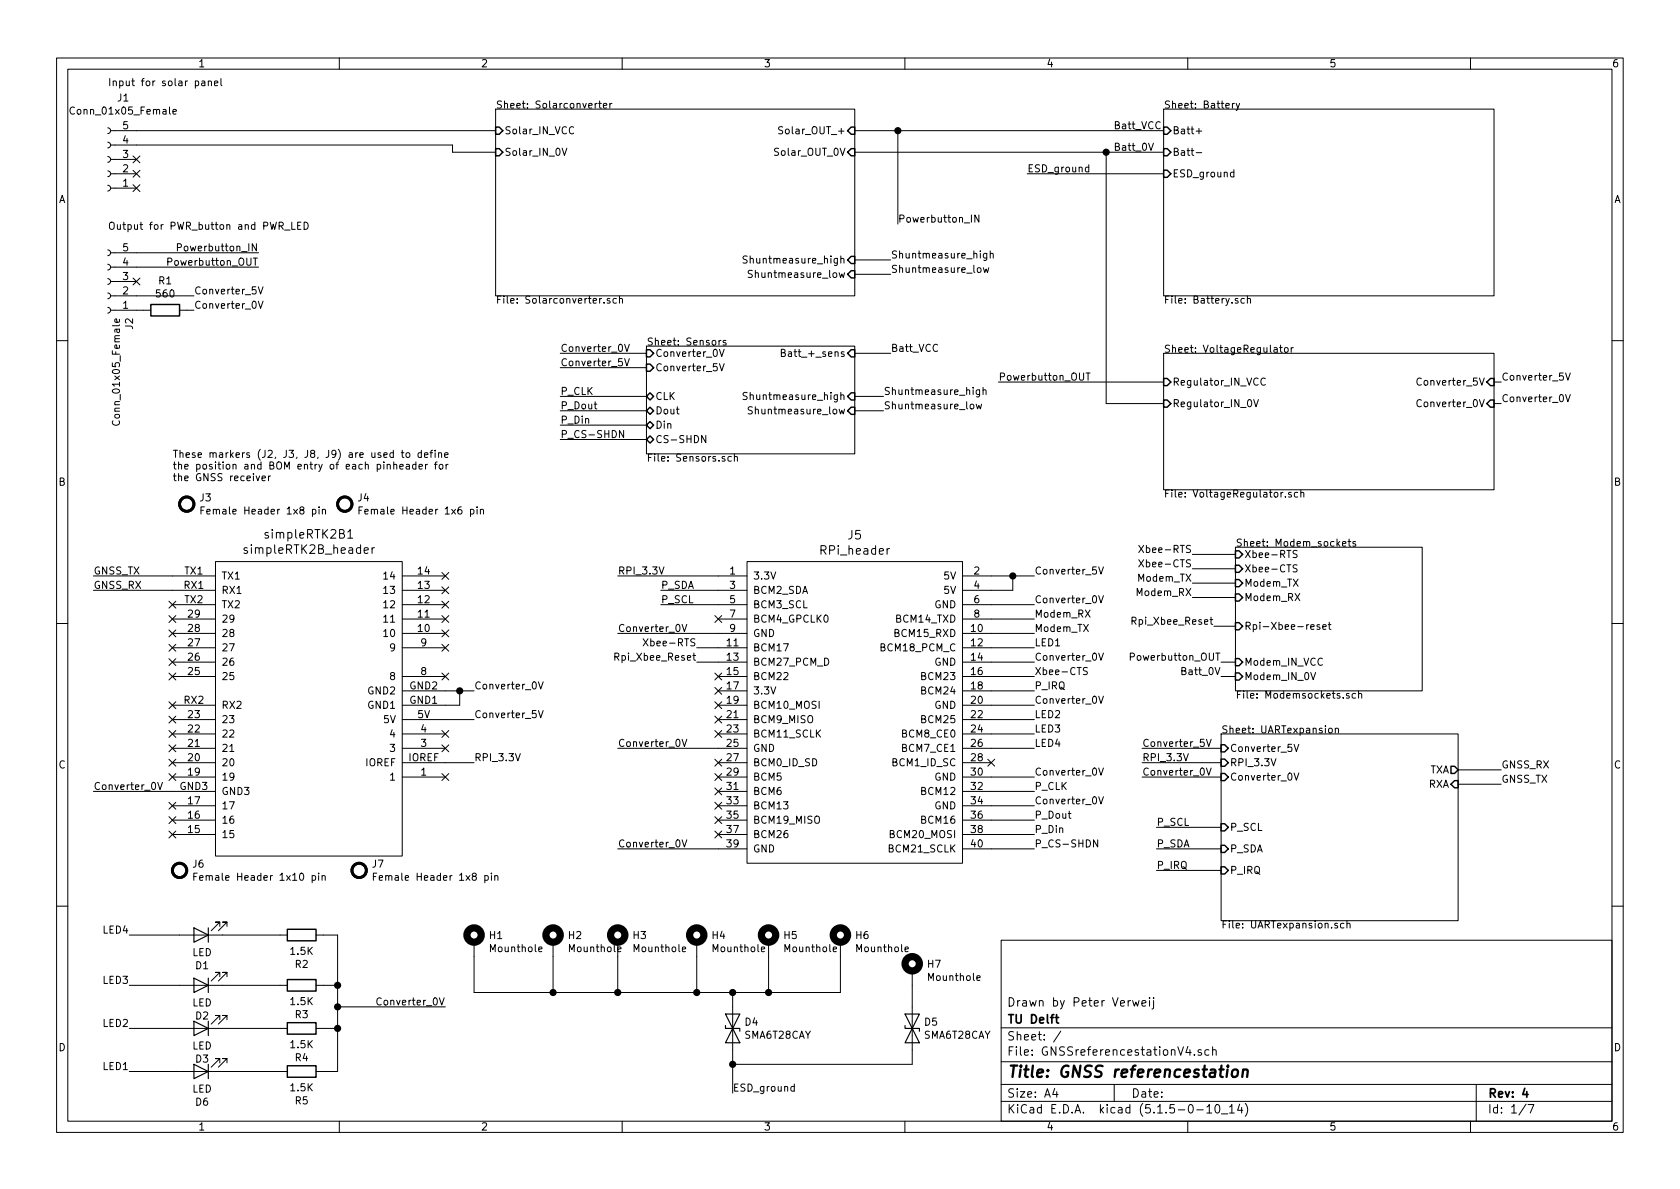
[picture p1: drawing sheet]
EESchema Schematic File Version 4
EELAYER 30 0
EELAYER END
$Descr A4 11693 8268
encoding utf-8
Sheet 1 7
Title "GNSS referencestation"
Date ""
Rev "4"
Comp "TU Delft"
Comment1 "Drawn by Peter Verweij"
Comment2 ""
Comment3 ""
Comment4 ""
$EndDescr
$Sheet
S 3450 750  2500 1300
U 5FE068BD
F0 "Solarconverter" 50
F1 "Solarconverter.sch" 50
F2 "Solar_OUT_+" I R 5950 900 50 
F3 "Solar_OUT_0V" I R 5950 1050 50 
F4 "Solar_IN_VCC" I L 3450 900 50 
F5 "Solar_IN_0V" I L 3450 1050 50 
F6 "Shuntmeasure_high" I R 5950 1800 50 
F7 "Shuntmeasure_low" I R 5950 1900 50 
$EndSheet
$Sheet
S 8100 750  2300 1300
U 5FE15474
F0 "Battery" 50
F1 "Battery.sch" 50
F2 "Batt+" I L 8100 900 50 
F3 "Batt-" I L 8100 1050 50 
F4 "ESD_ground" I L 8100 1200 50 
$EndSheet
$Sheet
S 8100 2450 2300 950 
U 5FE806A1
F0 "VoltageRegulator" 50
F1 "VoltageRegulator.sch" 50
F2 "Regulator_IN_VCC" I L 8100 2650 50 
F3 "Converter_5V" I R 10400 2650 50 
F4 "Converter_0V" I R 10400 2800 50 
F5 "Regulator_IN_0V" I L 8100 2800 50 
$EndSheet
Wire Wire Line
	3150 1000 950  1000
Text Label 10450 2650 0    50   ~ 0
Converter_5V
Wire Wire Line
	10450 2800 10400 2800
Wire Wire Line
	5950 900  6250 900 
Text Label 6250 1550 0    50   ~ 0
Powerbutton_IN
Wire Wire Line
	6250 1550 6250 900 
Connection ~ 6250 900 
Wire Wire Line
	8100 2800 7700 2800
Text Label 1800 1750 2    50   ~ 0
Powerbutton_IN
Text Label 1800 1850 2    50   ~ 0
Powerbutton_OUT
Text Label 6950 2650 0    50   ~ 0
Powerbutton_OUT
Text Label 7750 1050 0    50   ~ 0
Batt_0V
$Comp
L Device:D_TVS D?
U 1 1
P 5100 7150
AR Path="/5FC8C955/5FD30C30" Ref="D?"  Part="1" 
AR Path="/5FD30C30" Ref="D4"  Part="1" 
F 0 "D4" V 5054 7229 50  0000 L CNN
F 1 "SMA6T28CAY" V 5145 7229 50  0000 L CNN
F 2 "Footprints GNSS project:DIOM5126X265N" H 5100 7150 50  0001 C CNN
F 3 "~" H 5100 7150 50  0001 C CNN
F 4 "STMicroelectronics" H 5100 7150 50  0001 C CNN "Manufacturer_Name"
F 5 "SMA6T30CAY" H 5100 7150 50  0001 C CNN "Manufacturer_Part_Number"
F 6 "ESD protection schottkey diode" H 5100 7150 50  0001 C CNN "Description/Value"
F 7 "SMD" H 5100 7150 50  0001 C CNN "Type"
F 8 "DO-214AC-2" H 5100 7150 50  0001 C CNN "Footprint type"
	1    5100 7150
	0    1    1    0   
$EndComp
Wire Wire Line
	5100 7600 5100 7400
Connection ~ 5100 7400
Wire Wire Line
	10400 2650 10450 2650
$Comp
L Mechanical:MountingHole_Pad H7
U 1 1
P 6350 6750
F 0 "H7" H 6450 6799 50  0000 L CNN
F 1 "Mounthole" H 6450 6708 50  0000 L CNN
F 2 "MountingHole:MountingHole_4.3mm_M4_Pad_Via" H 6350 6750 50  0001 C CNN
F 3 "~" H 6350 6750 50  0001 C CNN
	1    6350 6750
	1    0    0    -1  
$EndComp
$Comp
L Device:D_TVS D?
U 1 1
P 6350 7150
AR Path="/5FC8C955/5FE9177F" Ref="D?"  Part="1" 
AR Path="/5FE9177F" Ref="D5"  Part="1" 
F 0 "D5" V 6304 7229 50  0000 L CNN
F 1 "SMA6T28CAY" V 6395 7229 50  0000 L CNN
F 2 "Footprints GNSS project:DIOM5126X265N" H 6350 7150 50  0001 C CNN
F 3 "~" H 6350 7150 50  0001 C CNN
F 4 "STMicroelectronics" H 6350 7150 50  0001 C CNN "Manufacturer_Name"
F 5 "SMA6T30CAY" H 6350 7150 50  0001 C CNN "Manufacturer_Part_Number"
F 6 "ESD protection schottkey diode" H 6350 7150 50  0001 C CNN "Description/Value"
F 7 "SMD" H 6350 7150 50  0001 C CNN "Type"
F 8 "DO-214AC-2" H 6350 7150 50  0001 C CNN "Footprint type"
	1    6350 7150
	0    1    1    0   
$EndComp
Wire Wire Line
	6350 6850 6350 7000
Wire Wire Line
	6350 7400 6350 7300
Wire Wire Line
	6950 2650 8100 2650
Wire Wire Line
	6250 900  8100 900 
Connection ~ 4850 6900
Wire Wire Line
	4850 6900 4300 6900
Wire Wire Line
	5850 6900 5350 6900
Connection ~ 5350 6900
Wire Wire Line
	5100 7400 5100 7300
Wire Wire Line
	5100 7400 6350 7400
Wire Wire Line
	4850 6900 5100 6900
Wire Wire Line
	5100 7000 5100 6900
Connection ~ 5100 6900
Wire Wire Line
	5100 6900 5350 6900
Text Label 7150 1200 0    50   ~ 0
ESD_ground
Wire Wire Line
	7150 1200 8100 1200
Text Label 5100 7600 0    50   ~ 0
ESD_ground
$Comp
L Connector:Conn_01x05_Female J1
U 1 1
P 750 1100
F 0 "J1" H 642 675 50  0000 C CNN
F 1 "Conn_01x05_Female" H 642 766 50  0000 C CNN
F 2 "Footprints GNSS project:TE_1-1437667-1" H 750 1100 50  0001 C CNN
F 3 "~" H 750 1100 50  0001 C CNN
F 4 "Barrier terminal block 5 pin	" H 750 1100 50  0001 C CNN "Description/Value"
F 5 "TE Connectivity / AMP" H 750 1100 50  0001 C CNN "Manufacturer_Name"
F 6 "4DB-P107-05" H 750 1100 50  0001 C CNN "Manufacturer_Part_Number"
F 7 "Thru-Hole" H 750 1100 50  0001 C CNN "Type"
	1    750  1100
	-1   0    0    1   
$EndComp
NoConn ~ 950  1100
Wire Wire Line
	6900 4100 7050 4100
Wire Wire Line
	7050 4100 7050 4000
Text Label 4600 4100 0    50   ~ 0
P_SDA
Wire Wire Line
	4600 4100 5000 4100
Text Label 4600 4200 0    50   ~ 0
P_SCL
Wire Wire Line
	4600 4200 5000 4200
Text Label 7200 4800 0    50   ~ 0
P_IRQ
Wire Wire Line
	7200 4800 6900 4800
Text Label 10450 5450 0    50   ~ 0
GNSS_TX
Text Label 10450 5350 0    50   ~ 0
GNSS_RX
Wire Wire Line
	10450 5350 10150 5350
Wire Wire Line
	10150 5450 10450 5450
Text Label 8050 5750 0    50   ~ 0
P_SCL
Text Label 8050 5900 0    50   ~ 0
P_SDA
Text Label 8050 6050 0    50   ~ 0
P_IRQ
Wire Wire Line
	8050 6050 8500 6050
Wire Wire Line
	8050 5900 8500 5900
Wire Wire Line
	8050 5750 8500 5750
$Comp
L Symbols_GNSS_project:simpleRTK2B_header simpleRTK2B1
U 1 1
P 2150 4800
F 0 "simpleRTK2B1" H 2150 3713 60  0000 C CNN
F 1 "simpleRTK2B_header" H 2150 3819 60  0000 C CNN
F 2 "Footprints GNSS project:simpleRTK2Bheaders_faceup" H 2150 4800 50  0001 C CNN
F 3 "" H 2150 4800 50  0001 C CNN
	1    2150 4800
	-1   0    0    1   
$EndComp
Wire Wire Line
	3300 5000 3100 5000
Text Label 650  4000 0    50   ~ 0
GNSS_TX
Text Label 650  4100 0    50   ~ 0
GNSS_RX
$Comp
L Symbols_GNSS_project:RPi_header J5
U 1 1
P 5200 4000
F 0 "J5" H 5950 4287 60  0000 C CNN
F 1 "RPi_header" H 5950 4181 60  0000 C CNN
F 2 "Footprints GNSS project:Raspberry_Pi_Zero_Socketed_THT_FaceDown_MountingHoles" H 5200 4000 60  0001 C CNN
F 3 "" H 5200 4000 60  0000 C CNN
F 4 "Sullins Connector Solutions" H 5200 4000 50  0001 C CNN "Manufacturer_Name"
F 5 "PPPC202LFBN-RC" H 5200 4000 50  0001 C CNN "Manufacturer_Part_Number"
F 6 "Thru-Hole" H 5200 4000 50  0001 C CNN "Type"
	1    5200 4000
	1    0    0    -1  
$EndComp
Text Label 7200 4400 0    50   ~ 0
Modem_TX
Text Label 7200 4300 0    50   ~ 0
Modem_RX
Wire Wire Line
	7200 4300 6900 4300
Wire Wire Line
	6900 4400 7200 4400
Text Label 3300 4800 0    50   ~ 0
Converter_0V
Wire Wire Line
	3300 4800 3200 4800
Text Label 650  5500 0    50   ~ 0
Converter_0V
Wire Wire Line
	1200 5500 650  5500
Text Label 4300 5900 0    50   ~ 0
Converter_0V
Wire Wire Line
	4300 5900 5000 5900
Text Label 4300 5200 0    50   ~ 0
Converter_0V
Wire Wire Line
	4300 5200 5000 5200
Text Label 7200 4200 0    50   ~ 0
Converter_0V
Text Label 7200 4600 0    50   ~ 0
Converter_0V
Text Label 7200 4900 0    50   ~ 0
Converter_0V
Text Label 7200 5400 0    50   ~ 0
Converter_0V
Text Label 7200 5600 0    50   ~ 0
Converter_0V
Wire Wire Line
	7200 4900 6900 4900
Wire Wire Line
	7200 4600 6900 4600
Wire Wire Line
	6900 4200 7200 4200
Wire Wire Line
	6900 5600 7200 5600
Text Label 4300 4000 0    50   ~ 0
RPI_3.3V
Text Label 3900 2550 0    50   ~ 0
Converter_5V
Text Label 3900 2450 0    50   ~ 0
Converter_0V
Wire Wire Line
	3900 2450 4500 2450
Wire Wire Line
	3900 2550 4500 2550
Text Label 3900 2750 0    50   ~ 0
P_CLK
Text Label 3900 2850 0    50   ~ 0
P_Dout
Text Label 3900 2950 0    50   ~ 0
P_Din
Text Label 3900 3050 0    50   ~ 0
P_CS-SHDN
Wire Wire Line
	3900 3050 4500 3050
Wire Wire Line
	4500 2950 3900 2950
Wire Wire Line
	3900 2850 4500 2850
Wire Wire Line
	4500 2750 3900 2750
Text Label 7200 5500 0    50   ~ 0
P_CLK
Text Label 7200 5700 0    50   ~ 0
P_Dout
Text Label 7200 5800 0    50   ~ 0
P_Din
Text Label 7200 5900 0    50   ~ 0
P_CS-SHDN
Wire Wire Line
	7200 5900 6900 5900
Wire Wire Line
	6900 5800 7200 5800
Wire Wire Line
	7200 5700 6900 5700
Wire Wire Line
	6900 5500 7200 5500
Text Label 6200 2450 0    50   ~ 0
Batt_VCC
Text Label 3300 5300 0    50   ~ 0
RPI_3.3V
Wire Wire Line
	3300 5300 3100 5300
$Comp
L Device:LED D6
U 1 1
P 1400 7450
F 0 "D6" H 1393 7666 50  0000 C CNN
F 1 "LED" H 1393 7575 50  0000 C CNN
F 2 "LED_SMD:LED_0603_1608Metric" H 1400 7450 50  0001 C CNN
F 3 "~" H 1400 7450 50  0001 C CNN
F 4 "SMD RED 2mA LED" H 1400 7450 50  0001 C CNN "Description/Value"
F 5 "Kingbright" H 1400 7450 50  0001 C CNN "Manufacturer_Name"
F 6 "APHD1608LSURCK" H 1400 7450 50  0001 C CNN "Manufacturer_Part_Number"
F 7 "SMD" H 1400 7450 50  0001 C CNN "Type"
F 8 "0603Inch 1608Metric" H 1400 7450 50  0001 C CNN "Footprint type"
	1    1400 7450
	-1   0    0    1   
$EndComp
$Comp
L Device:LED D3
U 1 1
P 1400 7150
F 0 "D3" H 1393 7366 50  0000 C CNN
F 1 "LED" H 1393 7275 50  0000 C CNN
F 2 "LED_SMD:LED_0603_1608Metric" H 1400 7150 50  0001 C CNN
F 3 "~" H 1400 7150 50  0001 C CNN
F 4 "SMD RED 2mA LED" H 1400 7150 50  0001 C CNN "Description/Value"
F 5 "Kingbright" H 1400 7150 50  0001 C CNN "Manufacturer_Name"
F 6 "APHD1608LSURCK" H 1400 7150 50  0001 C CNN "Manufacturer_Part_Number"
F 7 "SMD" H 1400 7150 50  0001 C CNN "Type"
F 8 "0603Inch 1608Metric" H 1400 7150 50  0001 C CNN "Footprint type"
	1    1400 7150
	-1   0    0    1   
$EndComp
$Comp
L Device:LED D2
U 1 1
P 1400 6850
F 0 "D2" H 1393 7066 50  0000 C CNN
F 1 "LED" H 1393 6975 50  0000 C CNN
F 2 "LED_SMD:LED_0603_1608Metric" H 1400 6850 50  0001 C CNN
F 3 "~" H 1400 6850 50  0001 C CNN
F 4 "SMD RED 2mA LED" H 1400 6850 50  0001 C CNN "Description/Value"
F 5 "Kingbright" H 1400 6850 50  0001 C CNN "Manufacturer_Name"
F 6 "APHD1608LSURCK" H 1400 6850 50  0001 C CNN "Manufacturer_Part_Number"
F 7 "SMD" H 1400 6850 50  0001 C CNN "Type"
F 8 "0603Inch 1608Metric" H 1400 6850 50  0001 C CNN "Footprint type"
	1    1400 6850
	-1   0    0    1   
$EndComp
$Comp
L Device:LED D1
U 1 1
P 1400 6500
F 0 "D1" H 1393 6716 50  0000 C CNN
F 1 "LED" H 1393 6625 50  0000 C CNN
F 2 "LED_SMD:LED_0603_1608Metric" H 1400 6500 50  0001 C CNN
F 3 "~" H 1400 6500 50  0001 C CNN
F 4 "SMD RED 2mA LED" H 1400 6500 50  0001 C CNN "Description/Value"
F 5 "Kingbright" H 1400 6500 50  0001 C CNN "Manufacturer_Name"
F 6 "APHD1608LSURCK" H 1400 6500 50  0001 C CNN "Manufacturer_Part_Number"
F 7 "SMD" H 1400 6500 50  0001 C CNN "Type"
F 8 "0603Inch 1608Metric" H 1400 6500 50  0001 C CNN "Footprint type"
	1    1400 6500
	-1   0    0    1   
$EndComp
$Comp
L Device:R R5
U 1 1
P 2100 7450
F 0 "R5" V 1893 7450 50  0000 C CNN
F 1 "1.5K" V 1984 7450 50  0000 C CNN
F 2 "Resistor_SMD:R_0603_1608Metric" V 2030 7450 50  0001 C CNN
F 3 "~" H 2100 7450 50  0001 C CNN
F 4 "SMD 1.5K resistor" H 2100 7450 50  0001 C CNN "Description/Value"
F 5 "Vishay" H 2100 7450 50  0001 C CNN "Manufacturer_Name"
F 6 "CRCW06031K50FKEAC" H 2100 7450 50  0001 C CNN "Manufacturer_Part_Number"
F 7 "SMD" H 2100 7450 50  0001 C CNN "Type"
F 8 "0603Inch 1608Metric" H 2100 7450 50  0001 C CNN "Footprint type"
	1    2100 7450
	0    -1   -1   0   
$EndComp
$Comp
L Device:R R4
U 1 1
P 2100 7150
F 0 "R4" V 1893 7150 50  0000 C CNN
F 1 "1.5K" V 1984 7150 50  0000 C CNN
F 2 "Resistor_SMD:R_0603_1608Metric" V 2030 7150 50  0001 C CNN
F 3 "~" H 2100 7150 50  0001 C CNN
F 4 "SMD 1.5K resistor" H 2100 7150 50  0001 C CNN "Description/Value"
F 5 "Vishay" H 2100 7150 50  0001 C CNN "Manufacturer_Name"
F 6 "CRCW06031K50FKEAC" H 2100 7150 50  0001 C CNN "Manufacturer_Part_Number"
F 7 "SMD" H 2100 7150 50  0001 C CNN "Type"
F 8 "0603Inch 1608Metric" H 2100 7150 50  0001 C CNN "Footprint type"
	1    2100 7150
	0    -1   -1   0   
$EndComp
$Comp
L Device:R R3
U 1 1
P 2100 6850
F 0 "R3" V 1893 6850 50  0000 C CNN
F 1 "1.5K" V 1984 6850 50  0000 C CNN
F 2 "Resistor_SMD:R_0603_1608Metric" V 2030 6850 50  0001 C CNN
F 3 "~" H 2100 6850 50  0001 C CNN
F 4 "SMD 1.5K resistor" H 2100 6850 50  0001 C CNN "Description/Value"
F 5 "Vishay" H 2100 6850 50  0001 C CNN "Manufacturer_Name"
F 6 "CRCW06031K50FKEAC" H 2100 6850 50  0001 C CNN "Manufacturer_Part_Number"
F 7 "SMD" H 2100 6850 50  0001 C CNN "Type"
F 8 "0603Inch 1608Metric" H 2100 6850 50  0001 C CNN "Footprint type"
	1    2100 6850
	0    -1   -1   0   
$EndComp
$Comp
L Device:R R2
U 1 1
P 2100 6500
F 0 "R2" V 1893 6500 50  0000 C CNN
F 1 "1.5K" V 1984 6500 50  0000 C CNN
F 2 "Resistor_SMD:R_0603_1608Metric" V 2030 6500 50  0001 C CNN
F 3 "~" H 2100 6500 50  0001 C CNN
F 4 "SMD 1.5K resistor" H 2100 6500 50  0001 C CNN "Description/Value"
F 5 "Vishay" H 2100 6500 50  0001 C CNN "Manufacturer_Name"
F 6 "CRCW06031K50FKEAC" H 2100 6500 50  0001 C CNN "Manufacturer_Part_Number"
F 7 "SMD" H 2100 6500 50  0001 C CNN "Type"
F 8 "0603Inch 1608Metric" H 2100 6500 50  0001 C CNN "Footprint type"
	1    2100 6500
	0    -1   -1   0   
$EndComp
Wire Wire Line
	1550 6500 1950 6500
Wire Wire Line
	1950 6850 1550 6850
Wire Wire Line
	1550 7150 1950 7150
Wire Wire Line
	1950 7450 1550 7450
Text Label 3100 7000 2    50   ~ 0
Converter_0V
Wire Wire Line
	3100 7000 2350 7000
Connection ~ 2350 7000
Text Label 7200 4500 0    50   ~ 0
LED1
Text Label 7200 5000 0    50   ~ 0
LED2
Text Label 7200 5100 0    50   ~ 0
LED3
Text Label 7200 5200 0    50   ~ 0
LED4
Text Label 900  7450 2    50   ~ 0
LED1
Text Label 900  7150 2    50   ~ 0
LED2
Text Label 900  6850 2    50   ~ 0
LED3
Text Label 900  6500 2    50   ~ 0
LED4
Wire Wire Line
	900  6500 1250 6500
Wire Wire Line
	1250 6850 900  6850
Wire Wire Line
	900  7150 1250 7150
Wire Wire Line
	900  7450 1250 7450
Text Label 7950 5200 0    50   ~ 0
Converter_5V
Wire Wire Line
	7950 5200 8500 5200
Text Label 7950 5300 0    50   ~ 0
RPI_3.3V
Wire Wire Line
	7950 5300 8500 5300
Text Label 7950 5400 0    50   ~ 0
Converter_0V
Wire Wire Line
	7950 5400 8500 5400
NoConn ~ 3100 4000
NoConn ~ 3100 4100
NoConn ~ 3100 4200
NoConn ~ 3100 4300
NoConn ~ 3100 4400
NoConn ~ 3100 4500
NoConn ~ 3100 4700
NoConn ~ 3100 5100
NoConn ~ 3100 5200
NoConn ~ 3100 5400
Wire Wire Line
	3100 4900 3200 4900
Wire Wire Line
	3200 4900 3200 4800
Connection ~ 3200 4800
Wire Wire Line
	3200 4800 3100 4800
NoConn ~ 1200 4300
NoConn ~ 1200 4400
NoConn ~ 1200 4500
NoConn ~ 1200 4600
NoConn ~ 1200 4700
NoConn ~ 1200 5000
NoConn ~ 1200 5100
NoConn ~ 1200 5200
NoConn ~ 1200 5300
NoConn ~ 1200 5400
NoConn ~ 1200 5600
NoConn ~ 1200 5700
NoConn ~ 1200 5800
NoConn ~ 5000 4300
NoConn ~ 5000 4700
NoConn ~ 5000 4800
NoConn ~ 5000 4900
NoConn ~ 5000 5000
NoConn ~ 5000 5100
NoConn ~ 5000 5300
NoConn ~ 5000 5800
NoConn ~ 6900 5300
Wire Wire Line
	7200 5400 6900 5400
Wire Wire Line
	4300 4000 5000 4000
Wire Wire Line
	6900 4000 7050 4000
Text Label 7200 4000 0    50   ~ 0
Converter_5V
Wire Wire Line
	7200 4000 7050 4000
Connection ~ 7050 4000
Text Label 3300 5000 0    50   ~ 0
Converter_5V
Text Label 4300 4400 0    50   ~ 0
Converter_0V
Wire Wire Line
	4300 4400 5000 4400
Wire Wire Line
	2350 6500 2250 6500
Wire Wire Line
	2250 7450 2350 7450
Wire Wire Line
	2350 7450 2350 7150
Wire Wire Line
	2350 7000 2350 6850
Wire Wire Line
	2250 7150 2350 7150
Connection ~ 2350 7150
Wire Wire Line
	2350 7150 2350 7000
Wire Wire Line
	2250 6850 2350 6850
Connection ~ 2350 6850
Wire Wire Line
	2350 6850 2350 6500
Wire Wire Line
	5950 2450 6200 2450
$Comp
L Device:R R1
U 1 1
P 1150 2150
F 0 "R1" V 943 2150 50  0000 C CNN
F 1 "560" V 1034 2150 50  0000 C CNN
F 2 "Resistor_SMD:R_0603_1608Metric" V 1080 2150 50  0001 C CNN
F 3 "~" H 1150 2150 50  0001 C CNN
F 4 "SMD 560Ohm resistor" H 1150 2150 50  0001 C CNN "Description/Value"
F 5 "Vishay" H 1150 2150 50  0001 C CNN "Manufacturer_Name"
F 6 "CRCW0603560RFKEAC" H 1150 2150 50  0001 C CNN "Manufacturer_Part_Number"
F 7 "SMD" H 1150 2150 50  0001 C CNN "Type"
F 8 "0603Inch 1608Metric" H 1150 2150 50  0001 C CNN "Footprint type"
	1    1150 2150
	0    1    1    0   
$EndComp
$Comp
L Connector:Conn_01x05_Female J2
U 1 1
P 750 1950
F 0 "J2" V 596 2198 50  0000 L CNN
F 1 "Conn_01x05_Female" V 687 2198 50  0000 L CNN
F 2 "Footprints GNSS project:TE_1-1437667-1" H 750 1950 50  0001 C CNN
F 3 "~" H 750 1950 50  0001 C CNN
F 4 "Thru-Hole" H 750 1950 50  0001 C CNN "Type"
F 5 "Barrier terminal block 5 pin" H 750 1950 50  0001 C CNN "Description/Value"
F 6 "TE Connectivity / AMP" H 750 1950 50  0001 C CNN "Manufacturer_Name"
F 7 "4DB-P107-05" H 750 1950 50  0001 C CNN "Manufacturer_Part_Number"
	1    750  1950
	-1   0    0    1   
$EndComp
Wire Wire Line
	7200 4500 6900 4500
Wire Wire Line
	6900 5000 7200 5000
Wire Wire Line
	7200 5100 6900 5100
Wire Wire Line
	6900 5200 7200 5200
NoConn ~ 5000 5400
NoConn ~ 5000 5500
NoConn ~ 5000 5600
NoConn ~ 5000 5700
$Sheet
S 4500 2400 1450 750 
U 5FE6E407
F0 "Sensors" 50
F1 "Sensors.sch" 50
F2 "Converter_0V" I L 4500 2450 50 
F3 "Converter_5V" I L 4500 2550 50 
F4 "CLK" B L 4500 2750 50 
F5 "Dout" B L 4500 2850 50 
F6 "Din" B L 4500 2950 50 
F7 "CS-SHDN" B L 4500 3050 50 
F8 "Batt_+_sens" I R 5950 2450 50 
F9 "Shuntmeasure_high" I R 5950 2750 50 
F10 "Shuntmeasure_low" I R 5950 2850 50 
$EndSheet
$Sheet
S 8500 5100 1650 1300
U 5FDD7380
F0 "UARTexpansion" 50
F1 "UARTexpansion.sch" 50
F2 "P_SCL" I L 8500 5750 50 
F3 "P_SDA" I L 8500 5900 50 
F4 "P_IRQ" I L 8500 6050 50 
F5 "TXA" O R 10150 5350 50 
F6 "RXA" I R 10150 5450 50 
F7 "Converter_5V" I L 8500 5200 50 
F8 "RPI_3.3V" I L 8500 5300 50 
F9 "Converter_0V" I L 8500 5400 50 
$EndSheet
Wire Wire Line
	650  4000 1200 4000
Wire Wire Line
	650  4100 1200 4100
NoConn ~ 1200 4200
NoConn ~ 1200 4900
Wire Wire Line
	3850 6900 4300 6900
Connection ~ 4300 6900
Wire Wire Line
	3850 6900 3300 6900
Connection ~ 3850 6900
Wire Wire Line
	950  2150 1000 2150
Text Label 1350 2050 0    50   ~ 0
Converter_5V
Wire Wire Line
	1350 2050 950  2050
Wire Wire Line
	3300 6650 3300 6900
Wire Wire Line
	3850 6650 3850 6900
$Comp
L Mechanical:MountingHole_Pad H2
U 1 1
P 3850 6550
F 0 "H2" H 3950 6599 50  0000 L CNN
F 1 "Mounthole" H 3950 6508 50  0000 L CNN
F 2 "MountingHole:MountingHole_4.3mm_M4_Pad_Via" H 3850 6550 50  0001 C CNN
F 3 "~" H 3850 6550 50  0001 C CNN
	1    3850 6550
	1    0    0    -1  
$EndComp
$Comp
L Mechanical:MountingHole_Pad H1
U 1 1
P 3300 6550
F 0 "H1" H 3400 6599 50  0000 L CNN
F 1 "Mounthole" H 3400 6508 50  0000 L CNN
F 2 "MountingHole:MountingHole_4.3mm_M4_Pad_Via" H 3300 6550 50  0001 C CNN
F 3 "~" H 3300 6550 50  0001 C CNN
	1    3300 6550
	1    0    0    -1  
$EndComp
Wire Wire Line
	5850 6650 5850 6900
Wire Wire Line
	5350 6650 5350 6900
Wire Wire Line
	4850 6650 4850 6900
Wire Wire Line
	4300 6650 4300 6900
$Comp
L Mechanical:MountingHole_Pad H6
U 1 1
P 5850 6550
F 0 "H6" H 5950 6599 50  0000 L CNN
F 1 "Mounthole" H 5950 6508 50  0000 L CNN
F 2 "MountingHole:MountingHole_4.3mm_M4_Pad_Via" H 5850 6550 50  0001 C CNN
F 3 "~" H 5850 6550 50  0001 C CNN
	1    5850 6550
	1    0    0    -1  
$EndComp
$Comp
L Mechanical:MountingHole_Pad H5
U 1 1
P 5350 6550
F 0 "H5" H 5450 6599 50  0000 L CNN
F 1 "Mounthole" H 5450 6508 50  0000 L CNN
F 2 "MountingHole:MountingHole_4.3mm_M4_Pad_Via" H 5350 6550 50  0001 C CNN
F 3 "~" H 5350 6550 50  0001 C CNN
	1    5350 6550
	1    0    0    -1  
$EndComp
$Comp
L Mechanical:MountingHole_Pad H4
U 1 1
P 4850 6550
F 0 "H4" H 4950 6599 50  0000 L CNN
F 1 "Mounthole" H 4950 6508 50  0000 L CNN
F 2 "MountingHole:MountingHole_4.3mm_M4_Pad_Via" H 4850 6550 50  0001 C CNN
F 3 "~" H 4850 6550 50  0001 C CNN
	1    4850 6550
	1    0    0    -1  
$EndComp
$Comp
L Mechanical:MountingHole_Pad H3
U 1 1
P 4300 6550
F 0 "H3" H 4400 6599 50  0000 L CNN
F 1 "Mounthole" H 4400 6508 50  0000 L CNN
F 2 "MountingHole:MountingHole_4.3mm_M4_Pad_Via" H 4300 6550 50  0001 C CNN
F 3 "~" H 4300 6550 50  0001 C CNN
	1    4300 6550
	1    0    0    -1  
$EndComp
Wire Wire Line
	950  900  3450 900 
Wire Wire Line
	3150 1050 3150 1000
Wire Wire Line
	3150 1050 3450 1050
NoConn ~ 950  1200
NoConn ~ 950  1300
Wire Wire Line
	5950 1050 7700 1050
Wire Wire Line
	7700 1050 7700 2800
Connection ~ 7700 1050
Wire Wire Line
	7700 1050 8100 1050
NoConn ~ 950  1950
Wire Wire Line
	950  1750 1800 1750
Wire Wire Line
	1800 1850 950  1850
Text Label 7750 900  0    50   ~ 0
Batt_VCC
$Comp
L Mechanical:Fiducial J6
U 1 1
P 1250 6050
F 0 "J6" H 1335 6096 50  0000 L CNN
F 1 "Female Header 1x10 pin" H 1335 6005 50  0000 L CNN
F 2 "Footprints GNSS project:LocationMarker" H 1250 6050 50  0001 C CNN
F 3 "~" H 1250 6050 50  0001 C CNN
F 4 "Sullins Connector Solutions" H 1250 6050 50  0001 C CNN "Manufacturer_Name"
F 5 "PPPC101LFBN-RC" H 1250 6050 50  0001 C CNN "Manufacturer_Part_Number"
F 6 "Thru-Hole" H 1250 6050 50  0001 C CNN "Type"
	1    1250 6050
	1    0    0    -1  
$EndComp
$Comp
L Mechanical:Fiducial J3
U 1 1
P 1300 3500
F 0 "J3" H 1385 3546 50  0000 L CNN
F 1 "Female Header 1x8 pin" H 1385 3455 50  0000 L CNN
F 2 "Footprints GNSS project:LocationMarker" H 1300 3500 50  0001 C CNN
F 3 "~" H 1300 3500 50  0001 C CNN
F 4 "Sullins Connector Solutions" H 1300 3500 50  0001 C CNN "Manufacturer_Name"
F 5 "PPPC081LFBN-RC" H 1300 3500 50  0001 C CNN "Manufacturer_Part_Number"
F 6 "Thru-Hole" H 1300 3500 50  0001 C CNN "Type"
	1    1300 3500
	1    0    0    -1  
$EndComp
$Comp
L Mechanical:Fiducial J7
U 1 1
P 2500 6050
F 0 "J7" H 2585 6096 50  0000 L CNN
F 1 "Female Header 1x8 pin" H 2585 6005 50  0000 L CNN
F 2 "Footprints GNSS project:LocationMarker" H 2500 6050 50  0001 C CNN
F 3 "~" H 2500 6050 50  0001 C CNN
F 4 "Sullins Connector Solutions" H 2500 6050 50  0001 C CNN "Manufacturer_Name"
F 5 "PPPC081LFBN-RC" H 2500 6050 50  0001 C CNN "Manufacturer_Part_Number"
F 6 "Thru-Hole" H 2500 6050 50  0001 C CNN "Type"
	1    2500 6050
	1    0    0    -1  
$EndComp
$Comp
L Mechanical:Fiducial J4
U 1 1
P 2400 3500
F 0 "J4" H 2485 3546 50  0000 L CNN
F 1 "Female Header 1x6 pin" H 2485 3455 50  0000 L CNN
F 2 "Footprints GNSS project:LocationMarker" H 2400 3500 50  0001 C CNN
F 3 "~" H 2400 3500 50  0001 C CNN
F 4 "Sullins Connector Solutions" H 2400 3500 50  0001 C CNN "Manufacturer_Name"
F 5 "PPPC061LFBN-RC" H 2400 3500 50  0001 C CNN "Manufacturer_Part_Number"
F 6 "Thru-Hole" H 2400 3500 50  0001 C CNN "Type"
	1    2400 3500
	1    0    0    -1  
$EndComp
Text Label 10450 2800 0    50   ~ 0
Converter_0V
Text Label 1350 2150 0    50   ~ 0
Converter_0V
Wire Wire Line
	1350 2150 1300 2150
Text Notes 750  600  0    50   ~ 0
Input for solar panel
Text Notes 1200 3350 0    50   ~ 0
These markers (J2, J3, J8, J9) are used to define \nthe position and BOM entry of each pinheader for \nthe GNSS receiver
Text Notes 750  1600 0    50   ~ 0
Output for PWR_button and PWR_LED
Text Label 6200 1800 0    50   ~ 0
Shuntmeasure_high
Wire Wire Line
	6200 1800 5950 1800
Text Label 6200 1900 0    50   ~ 0
Shuntmeasure_low
Wire Wire Line
	6200 1900 5950 1900
Text Label 6150 2750 0    50   ~ 0
Shuntmeasure_high
Wire Wire Line
	6150 2750 5950 2750
Text Label 6150 2850 0    50   ~ 0
Shuntmeasure_low
Wire Wire Line
	6150 2850 5950 2850
$Sheet
S 8600 3800 1300 1000
U 607BF4CA
F0 "Modem_sockets" 50
F1 "Modemsockets.sch" 50
F2 "Xbee-RTS" I L 8600 3850 50 
F3 "Xbee-CTS" I L 8600 3950 50 
F4 "Modem_TX" I L 8600 4050 50 
F5 "Modem_RX" I L 8600 4150 50 
F6 "Rpi-Xbee-reset" I L 8600 4350 50 
F7 "Modem_IN_VCC" I L 8600 4600 50 
F8 "Modem_IN_0V" I L 8600 4700 50 
$EndSheet
Text Label 8300 4150 2    50   ~ 0
Modem_RX
Wire Wire Line
	8300 4150 8600 4150
Text Label 8300 4050 2    50   ~ 0
Modem_TX
Wire Wire Line
	8300 4050 8600 4050
Text Label 8500 4600 2    50   ~ 0
Powerbutton_OUT
Wire Wire Line
	8500 4600 8600 4600
Text Label 8500 4700 2    50   ~ 0
Batt_0V
Wire Wire Line
	8600 4700 8500 4700
Text Label 8450 4350 2    50   ~ 0
Rpi_Xbee_Reset
Wire Wire Line
	8450 4350 8600 4350
Text Label 4850 4600 2    50   ~ 0
Rpi_Xbee_Reset
Wire Wire Line
	5000 4600 4850 4600
Text Label 8300 3850 2    50   ~ 0
Xbee-RTS
Text Label 8300 3950 2    50   ~ 0
Xbee-CTS
Wire Wire Line
	8300 3950 8600 3950
Wire Wire Line
	8600 3850 8300 3850
Text Label 4850 4500 2    50   ~ 0
Xbee-RTS
Wire Wire Line
	4850 4500 5000 4500
Text Label 7200 4700 0    50   ~ 0
Xbee-CTS
Wire Wire Line
	7200 4700 6900 4700
$EndSCHEMATC
